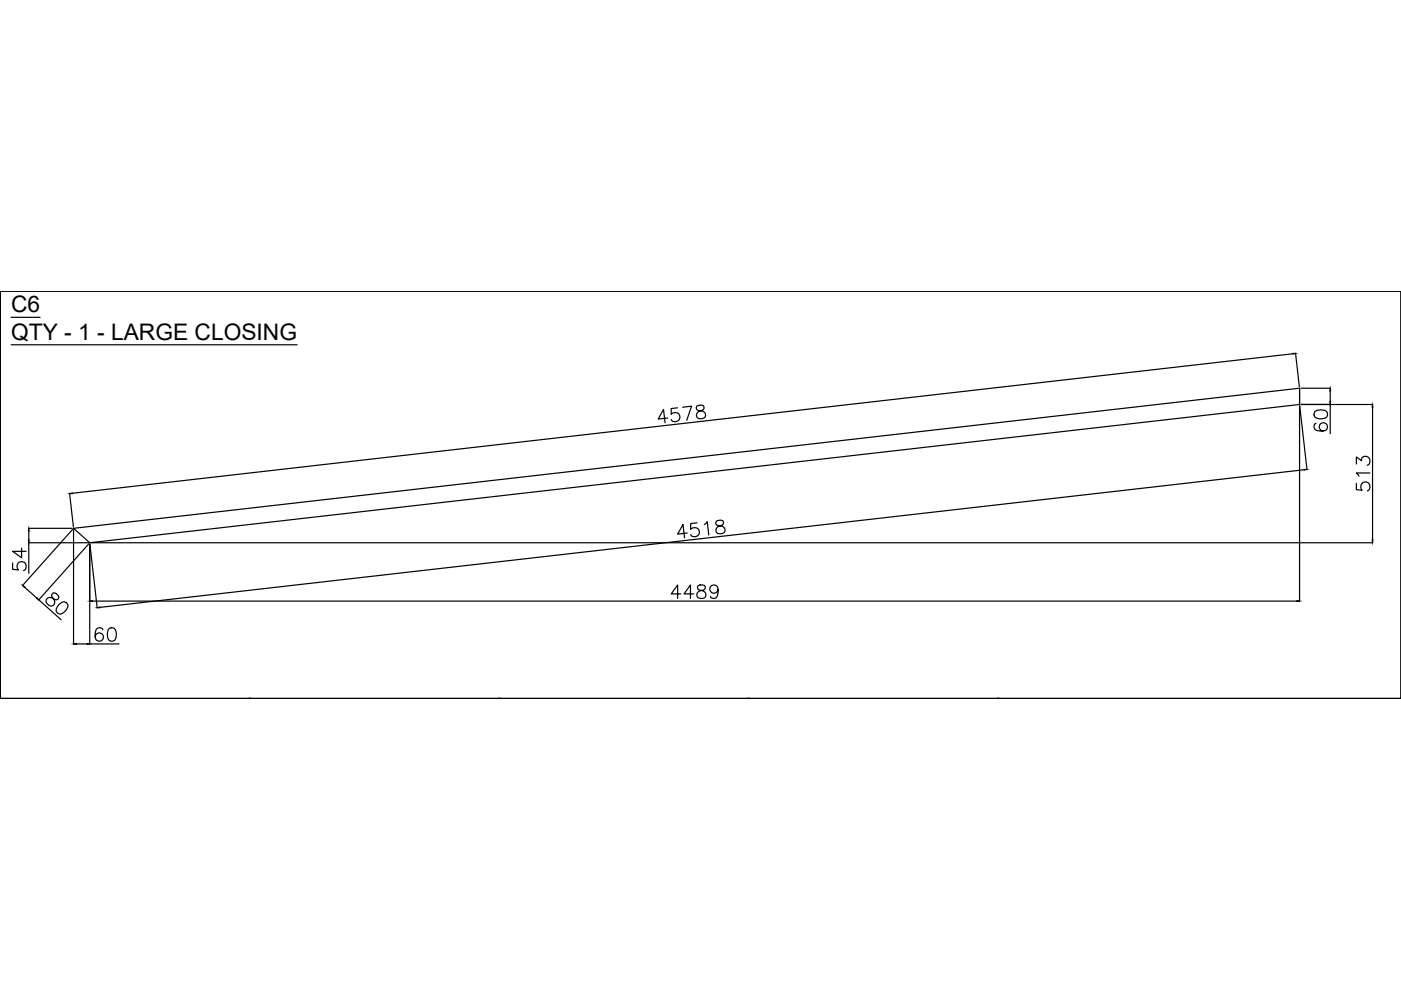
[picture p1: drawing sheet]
<svg xmlns="http://www.w3.org/2000/svg" width="297mm" height="210mm" viewBox="0 0 297 210" stroke-linecap="round" stroke-linejoin="round" font-family="sans-serif">
<!-- layer: 0 -->
<g fill="none" stroke="#000" stroke-width=".25">
<path d="M.1 61.7h296.9v86.4h-296.9zM2.3 67.3h6.2M2.4 73.1h60.6M274.1 75l-258.8 29.6M274.7 74.9l.8 7.1M297 61.7h-296.9v86.4h296.9M297 61.7h.1M297 61.7v86.4M141.6 88.6l-2.1 .3 1.2-2.1 .3 2.8M143.7 86.5l-1.4 .1v1.3a1.01 1.01 0 0 1 1.5-.2 1.01 1.01 0 0 1 0 1.5 1.01 1.01 0 0 1-1.5-.3M144.7 86.3l1.9-.2-1 3M147.7 86.1a.57 .57 0 0 0 .4 1 1.17 1.17 0 0 1 1.5 1 .99 .99 0 0 1-1.1 .7 .99 .99 0 0 1-.8-.9 1.33 1.33 0 0 1 1.2-.9 .58 .58 0 0 0 .2-1h-1z"/>
<path d="M275.5 82.3v3.5M275.5 86v41.5M275.6 86l1.5 13.6M275.8 82.3h6.3M275.8 85.8h15.3M276.5 99.6l-255.3 29.2M278.7 87.3a2.23 2.23 0 0 1 2.6 0 .93 .93 0 0 1-.4 1.4 2.35 2.35 0 0 1-2.2-.3l-.1-.4zM279 89.8a.83 .83 0 0 0-.3 1.2 2.19 2.19 0 0 0 2.6 0 .89 .89 0 0 0-.4-1.3 .89 .89 0 0 0-1.2 .6 .89 .89 0 0 0 .8 1.1M282 82.9v2.3M282 85.8v6.2M287.6 98.4v-1.5l1.1 .8a.92 .92 0 0 1 1-1 .92 .92 0 0 1 .7 1.3l-.1 .4-.4 .3M291 86.3v28.2"/>
<path d="M2.7 119.4v1.3l1.2 .1a1.01 1.01 0 0 1 0-1.5 1.01 1.01 0 0 1 1.5 .2 1.01 1.01 0 0 1-.4 1.5M4.6 116.2v2.1l-1.9-1.4h2.8M6 115.1h12.7M6 112h9.3M6.1 112.6v1.9M6.1 115.1v6.5M14.7 104.6l.9 7.1M15.4 112.2l-10.7 12M15.6 112l259.9-29.7v3.5l-256.5 29.3zM15.6 112.3v24.3M18.8 115.3l-10.6 11.9M19 115.4v21.2"/>
<path d="M19.1 115.4l1.5 13.5M19.3 115.1h271.8M145.7 113l-2 .2 1.1-2 .3 2.8M147.8 110.9l-1.4 .1v1.2a1.01 1.01 0 0 1 1.6-.2 1.01 1.01 0 0 1-.1 1.6 1.01 1.01 0 0 1-1.5-.3M149.3 111.2l.7-.6 .3 2.8M151.9 110.5a.58 .58 0 0 0 .3 .9 1.18 1.18 0 0 1 1.5 1.1 .99 .99 0 0 1-1 .7 .99 .99 0 0 1-.9-.9 1.31 1.31 0 0 1 1.3-.9 .58 .58 0 0 0 .1-1l-.4-.1zM287.6 102.5v1.3l1.2 .2a1.01 1.01 0 0 1 0-1.6 1.01 1.01 0 0 1 1.5 .2 1.01 1.01 0 0 1-.4 1.5M290.4 100.3h-2.8l.5 .7M5.2 124.5l2.6 2.3M8.2 127.2l4.8 4.2M10.1 126.8a1.3 1.3 0 0 1 1.5 .3 .57 .57 0 0 0 .9-.5 1.06 1.06 0 0 0-1.3-.8l-.2 .2a1.56 1.56 0 0 0 .6 1.4 .79 .79 0 0 1-.3 .9 .79 .79 0 0 1-.9 0l-.4-.3a.75 .75 0 0 1 .1-1.2zM12.6 128.1l.5-.4a.88 .88 0 0 1 1 .1 .88 .88 0 0 1 .2 1 2.37 2.37 0 0 1-1.6 1.4 .91 .91 0 0 1-.7-1.2z"/>
<path d="M16.2 136.5h2.3M19 136.5h6.2M19.6 127.4h255.4M21.8 133.5a.83 .83 0 0 0-.8-.4 .83 .83 0 0 0-.7 .5 2.04 2.04 0 0 0 .3 2.2 .89 .89 0 0 0 1.3-.4 .89 .89 0 0 0-.6-1.2 .89 .89 0 0 0-1.1 .8M23.2 133.2a.93 .93 0 0 1 1.3 .4 2.35 2.35 0 0 1-.2 2.2 .93 .93 0 0 1-1.4-.4 2.4 2.4 0 0 1 .3-2.2zM144.4 125.9h-2.1l1.4-1.9v2.9M147.1 125.9h-2.1l1.4-1.9v2.9M148 124.1a.57 .57 0 0 0 .3 1 1.18 1.18 0 0 1 1.4 1.2 .99 .99 0 0 1-1.2 .6 .99 .99 0 0 1-.7-1 1.32 1.32 0 0 1 1.3-.8 .57 .57 0 0 0 .3-1l-.4-.1zM152.2 125a.89 .89 0 0 1-1.2 .7 .89 .89 0 0 1-.3-1.4 .89 .89 0 0 1 1.4 .1 2.56 2.56 0 0 1-.3 2.3 .84 .84 0 0 1-1.2-.2M297 148.1h.1"/>
</g>
<g fill="#000" stroke="#000" stroke-width=".21">
<path d="M274.1 74.9h.6l-.6 .2zM276.5 99.5h.6l-.6 .2zM282 82.3l.1 .6h-.2zM281.9 85.2h.2l-.1 .6zM291 85.8l.1 .5h-.2zM6.1 112l.1 .6h-.2zM6 114.5h.2l-.1 .6zM14.8 104.7l.5-.2v.2zM290.9 114.5h.2l-.1 .6zM4.8 124.1l.5 .3-.1 .2zM7.9 126.7l.3 .5-.5-.3zM15.6 136.5l.6-.1v.2z"/>
<path d="M18.5 136.4l.5 .1-.5 .1zM19 127.4h.6v.1zM20.6 128.8l.6-.1v.2zM275 127.4h.5l-.5 .1z"/>
<circle cx=".1" cy="148.1" r=".1"/>
<circle cx="53" cy="148.1" r=".11"/>
<circle cx="105.8" cy="148.1" r=".11"/>
<circle cx="158.7" cy="148.1" r=".11"/>
<circle cx="211.6" cy="148.1" r=".11"/>
</g>
<g font-size="4.8">
<text x="2.3" y="66.3">C6</text>
<text x="2.4" y="72.1">QTY - 1 - LARGE CLOSING</text>
<text x=".2" y="151.8">SP16</text>
<text x="33.2" y="152.4">QTY - 1 SP17</text>
<text x="86.1" y="152.4">QTY - 1 SP18</text>
<text x="139" y="152.4">QTY - 1 SP19</text>
<text x="191.9" y="152.4">QTY - 1 SP20</text>
<text x="266.3" y="151.8">SP21</text>
</g>
</svg>
